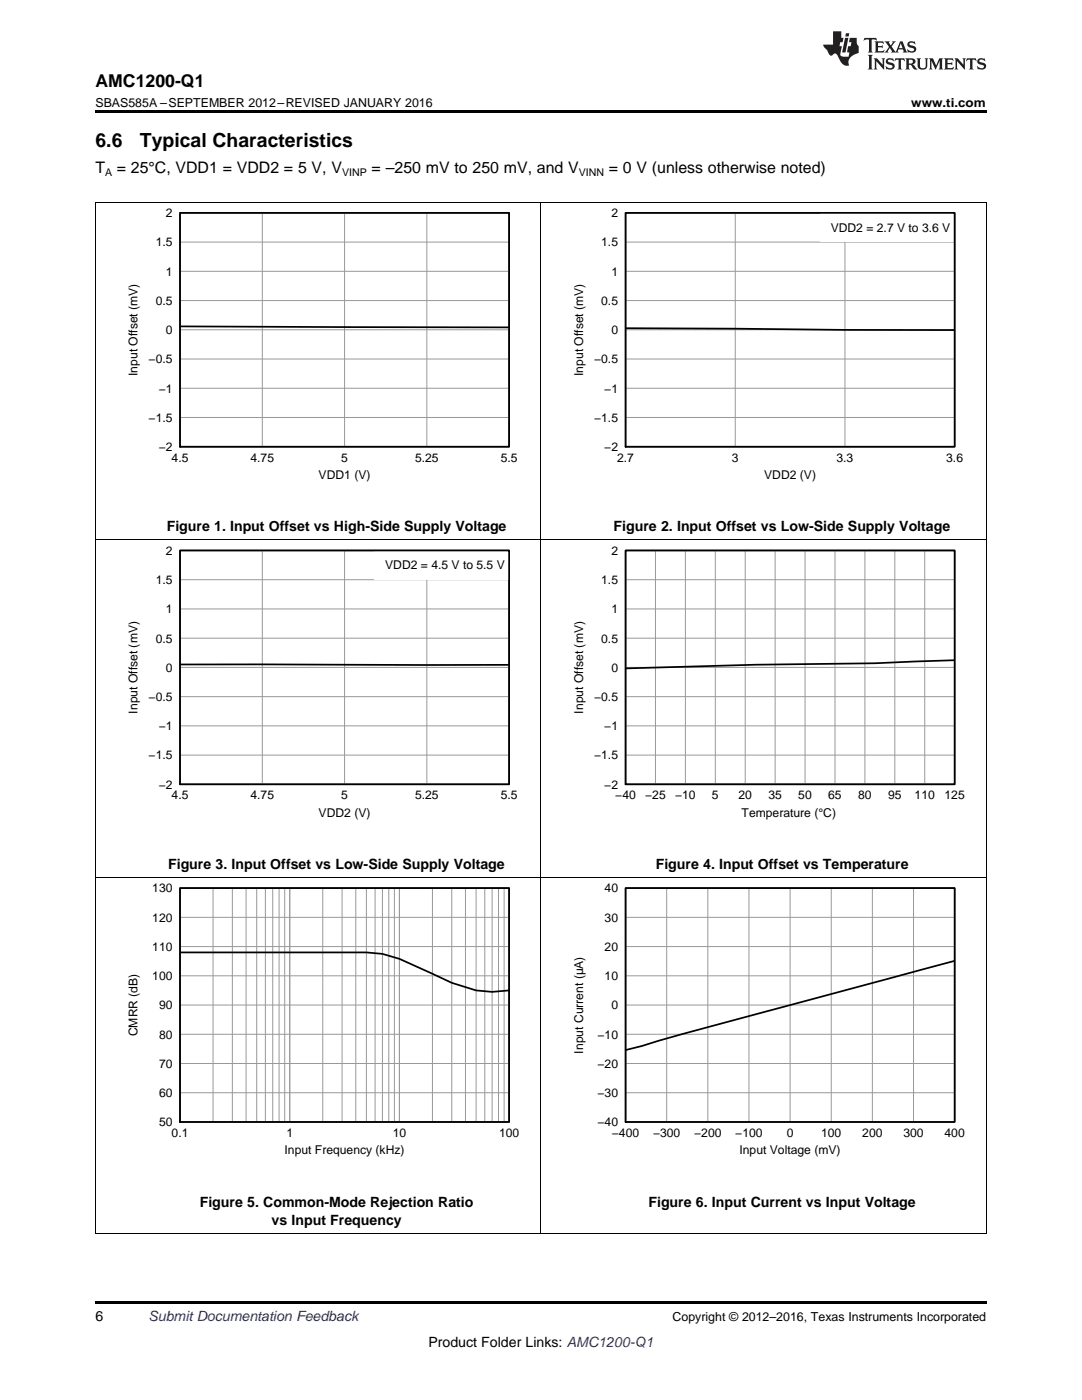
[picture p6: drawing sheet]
<svg xmlns="http://www.w3.org/2000/svg" width="216mm" height="279mm" viewBox="0 0 216 279" stroke-linecap="round" stroke-linejoin="round" font-family="sans-serif">
<path d="M19 259.7h177.8v.5h-177.8z" fill="#000"/>
<path d="M19.1 107.8v138.5M107.9 107.8v138.5M196.8 107.8v138.5M19 175.1h177.8M19 246.2h177.8" fill="none" stroke="#000" stroke-width=".2"/>
<path d="M35.9 109.9h65.7v46.6h-65.7zM35.9 177.2h65.7v46.7h-65.7zM124.8 177.2h65.7v46.7h-65.7z" fill="none" stroke="#000" stroke-width=".26"/>
<g fill="none" stroke="#999" stroke-width=".2">
<path d="M35.9 109.9h65.7v46.6h-65.7zM35.9 115.7h65.7M52.3 109.9v46.6M68.8 109.9v46.6M85.2 109.9v46.6M35.9 139h65.7M35.9 133.2h65.7M35.9 127.4h65.7M35.9 121.5h65.7M35.9 150.7h65.7M35.9 144.9h65.7M35.9 177.2h65.7v46.7h-65.7z"/>
<path d="M42.5 177.2v46.7M46.4 177.2v46.7M49.1 177.2v46.7M51.2 177.2v46.7M53 177.2v46.7M54.4 177.2v46.7M55.7 177.2v46.7M56.8 177.2v46.7M57.8 177.2v46.7M64.4 177.2v46.7M68.3 177.2v46.7M71 177.2v46.7"/>
<path d="M73.1 177.2v46.7M74.8 177.2v46.7M76.3 177.2v46.7M77.6 177.2v46.7M78.7 177.2v46.7M79.7 177.2v46.7M86.3 177.2v46.7M90.1 177.2v46.7M92.9 177.2v46.7M95 177.2v46.7M96.7 177.2v46.7M98.2 177.2v46.7"/>
<path d="M99.5 177.2v46.7M100.6 177.2v46.7M124.8 177.2h65.7v46.7h-65.7zM133 177.2v46.7M141.2 177.2v46.7M149.4 177.2v46.7M157.7 177.2v46.7M165.9 177.2v46.7M174.1 177.2v46.7M182.3 177.2v46.7M35.9 194.7h65.7M35.9 188.9h65.7"/>
<path d="M35.9 183.1h65.7M124.8 194.7h65.7M124.8 188.9h65.7M124.8 183.1h65.7M35.9 218.1h65.7M35.9 212.2h65.7M35.9 206.4h65.7M35.9 200.6h65.7M124.8 218.1h65.7M124.8 212.2h65.7M124.8 206.4h65.7M124.8 200.6h65.7"/>
</g>
<path d="M35.9 132.6l65.7 .1M35.9 177.2h65.7v46.7h-65.7zM124.8 177.2h65.7v46.7h-65.7zM35.9 190.1h37.2l3.2 .3 3.4 1 10.4 4.7 4.9 1.6 3.2 .3 3.4-.3M190.5 191.8l-54.4 14.6-8 2.3-3.3 .9" fill="none" stroke="#000" stroke-width=".35"/>
<path d="M74.7 109.9h26.9v5.8h-26.9z" fill="#fff"/>
<path d="M35.9 42.5h65.7v46.7h-65.7zM35.9 65.1l65.7 .2M124.8 65.5l65.7 .4M35.9 109.9h65.7v46.6h-65.7zM124.8 109.9h65.7v46.6h-65.7zM190.5 131.8l-15.9 .6-23.9 .3-25.9 .7" fill="none" stroke="#000" stroke-width=".35"/>
<path d="M35.9 42.5h65.7v46.7h-65.7zM124.8 42.5h65.7v46.7h-65.7zM124.8 109.9h65.7v46.6h-65.7z" fill="none" stroke="#000" stroke-width=".26"/>
<g fill="none" stroke="#999" stroke-width=".2">
<path d="M35.9 42.5h65.7v46.7h-65.7zM35.9 60h65.7M35.9 54.1h65.7M35.9 48.3h65.7M52.3 42.5v46.7M68.8 42.5v46.7M85.2 42.5v46.7M124.8 42.5h65.7v46.7h-65.7zM124.8 60h65.7M124.8 54.1h65.7M124.8 48.3h65.7M146.7 42.5v46.7"/>
<path d="M168.6 42.5v46.7M35.9 77.5h65.7M35.9 71.7h65.7M35.9 65.8h65.7M124.8 77.5h65.7M124.8 71.7h65.7M124.8 65.8h65.7M35.9 83.3h65.7M124.8 83.3h65.7M124.8 109.9h65.7v46.6h-65.7zM124.8 115.7h65.7M130.8 109.9v46.6"/>
<path d="M136.8 109.9v46.6M142.7 109.9v46.6M148.7 109.9v46.6M154.7 109.9v46.6M160.6 109.9v46.6M166.6 109.9v46.6M172.6 109.9v46.6M178.6 109.9v46.6M184.5 109.9v46.6M124.8 139h65.7M124.8 133.2h65.7M124.8 127.4h65.7"/>
<path d="M124.8 121.5h65.7M124.8 150.7h65.7M124.8 144.9h65.7"/>
</g>
<path d="M19.1 40.4v67.4M107.9 40.4v67.4M196.8 40.4v67.4M19 107.8h177.8" fill="none" stroke="#000" stroke-width=".2"/>
<path d="M163.6 42.5h26.9v5.8h-26.9z" fill="#fff"/>
<path d="M124.8 42.5h65.7v46.7h-65.7z" fill="none" stroke="#000" stroke-width=".35"/>
<path d="M19 40.4h177.8" fill="none" stroke="#000" stroke-width=".2"/>
<path d="M19 22h177.8v.5h-177.8z" fill="#000"/>
<g fill="#231f20">
<path d="M172.5 7.6l-.1 .5 .4-.2h.6v.1v2.1l-.2 .4h.9l-.2-.4v-2.1l.1-.1h.5l.5 .2-.2-.5zM174.5 8.3l.2 .3v1.5l-.2 .4h1.8l.2-.6a1.04 1.04 0 0 1-1.3 .2v-.7h.6l.3 .2v-.6l-.3 .2h-.6v-.6l.8-.1 .4 .3-.2-.5zM176.5 8.3l.9 1.1-.9 1.1h.8l-.2-.2 .4-.7 .5 .7-.2 .2h1.5l-.2-.2 .2-.4h.9l.1 .4-.2 .2h1l-.3-.3-.7-1.9h-.5l-.9 2-.8-1 .9-1h-.8l.1 .3-.4 .5-.3-.6 .1-.2zM179.7 8.6l.4 1h-.7zM181.3 8.4a.63 .63 0 0 0-.2 .7 .63 .63 0 0 0 .6 .4l.6 .2 .1 .2a.75 .75 0 0 1-.7 .4 .75 .75 0 0 1-.6-.5l.1 .7 .1-.1a1.11 1.11 0 0 0 1.5-.6 1.13 1.13 0 0 0-1.2-.8l-.1-.4a1.04 1.04 0 0 1 1.2 .2l-.2-.5-.2 .1-.4-.2zM173.2 10.9l.2 .4v2.2l-.2 .4h1l-.3-.4v-2.2l.3-.4zM174.3 11.6l.3 .4v1.5l-.3 .4h.8l-.2-.4v-1.3l1.5 1.7v-1.9l.2-.4h-.7l.2 .4v.9l-1.1-1.3zM177 11.8a.62 .62 0 0 0-.2 .7 .62 .62 0 0 0 .6 .4l.6 .1 .1 .3a.76 .76 0 0 1-.7 .3 .76 .76 0 0 1-.7-.4l.2 .7 .1-.1a1.11 1.11 0 0 0 1.5-.6 1.13 1.13 0 0 0-1.2-.8l-.1-.4a1.04 1.04 0 0 1 1.2 .2l-.2-.6-.2 .1-.5-.1zM178.7 11.6l-.2 .6a.61 .61 0 0 1 .8-.3v1.6l-.2 .4h.9l-.2-.4v-1.6a.63 .63 0 0 1 .7 .3l-.1-.6zM180.6 11.6l.3 .4v1.5l-.3 .4h1l-.2-.2-.1-.8 .6 .2a.76 .76 0 0 0 1.2 .7l-1-1a.58 .58 0 0 0 .6-.5 .58 .58 0 0 0-.5-.6zM181.4 11.9h.1a.45 .45 0 0 1 .5 .1 .45 .45 0 0 1 .1 .5l-.8 .2zM182.9 11.6l.2 .2a2.17 2.17 0 0 0 .3 1.9 .99 .99 0 0 0 1.6-.6v-1.1l.2-.4h-.7l.2 .2a1.92 1.92 0 0 1-.2 1.8 .6 .6 0 0 1-.9-.5v-1.1l.2-.4zM185.4 11.6l.2 .4v1.5l-.2 .4h.7l-.2-.4v-1.4l.8 1.8 .8-1.8v1.4l-.2 .4h.9l-.2-.4v-1.5l.2-.4h-.8l-.6 1.5-.6-1.5zM188.4 11.6l.2 .4v1.5l-.2 .4h1.8l.1-.6a1.04 1.04 0 0 1-1.2 .1v-.6h.5l.4 .2v-.6l-.4 .2h-.5v-.7h.8l.3 .3-.1-.6zM190.5 11.6l.2 .4v1.5l-.2 .4h.7l-.2-.4v-1.3l1.5 1.7v-1.9l.2-.4h-.7l.2 .4v.9l-1.1-1.3zM192.9 11.6l-.1 .6a.61 .61 0 0 1 .7-.3l.1 1.6-.3 .4h1l-.3-.4 .1-1.6a.63 .63 0 0 1 .7 .3l-.1-.6zM195.2 11.8a.62 .62 0 0 0-.2 .7 .62 .62 0 0 0 .6 .4l.6 .1 .1 .3a.76 .76 0 0 1-.7 .3 .76 .76 0 0 1-.6-.4l.1 .7 .1-.1a1.11 1.11 0 0 0 1.6-.6 1.13 1.13 0 0 0-1.3-.8l-.1-.4a1.04 1.04 0 0 1 1.2 .2l-.1-.6-.2 .1-.5-.1z"/>
<path d="M166.2 6.3v2.6h-1.9v.4l.8 .9a.91 .91 0 0 0 1 .8 .56 .56 0 0 1 .5-.3 .56 .56 0 0 1 .5 .3l.4 .8a1.53 1.53 0 0 0 1.9 1.2 1.54 1.54 0 0 1 1-2.1l.9-.3v-1.4a1.52 1.52 0 0 1-.4-1.6h-1.3l-.2 .8h.5l-.2 .8h-.5l-.1 1v.2l.4 .1-.2 .8a1.93 1.93 0 0 1-1.6-.3l.3-1.8h-.5l.2-.8h.4l.2-.8h-.4v-1.3zM168.6 7.6l-.6 2.9h.7l.6-2.9zM168.8 6.6l-.1 .7h.6l.2-.7z"/>
</g>
<g font-size="3.9">
<text x="19" y="29.3">6.6</text>
<text x="27.9" y="29.3">Typical Characteristics</text>
</g>
<text font-size="3.5" x="19" y="17.3">AMC1200-Q1</text>
<g font-size="3.2">
<text x="19" y="34.4">T</text>
<text x="23.3" y="34.4">= 25°C, VDD1 = VDD2 = 5 V, V</text>
<text x="74.2" y="34.4">= –250 mV to 250 mV, and V</text>
<text x="121.5" y="34.4">= 0 V (unless otherwise noted)</text>
</g>
<g font-size="2.8">
<text x="33.3" y="106">Figure 1. Input Offset vs High-Side Supply Voltage</text>
<text x="122.4" y="106">Figure 2. Input Offset vs Low-Side Supply Voltage</text>
<text x="33.5" y="173.4">Figure 3. Input Offset vs Low-Side Supply Voltage</text>
<text x="130.8" y="173.4">Figure 4. Input Offset vs Temperature</text>
<text x="39.9" y="240.8">Figure 5. Common-Mode Rejection Ratio</text>
<text x="54.2" y="244.5">vs Input Frequency</text>
<text x="129.4" y="240.8">Figure 6. Input Current vs Input Voltage</text>
<text x="19" y="263.6">6</text>
<text x="85.5" y="268.9">Product Folder Links: AMC1200-Q1</text>
</g>
<text font-size="2.8" fill="#0000c8" x="29.6" y="263.6">Submit Documentation Feedback</text>
<g font-size="2.5">
<text x="19" y="21.4">SBAS585A –SEPTEMBER 2012–REVISED JANUARY 2016</text>
<text x="181.8" y="21.4">www.ti.com</text>
<text x="134.2" y="263.6">Copyright © 2012–2016, Texas Instruments Incorporated</text>
</g>
<g font-size="2.4">
<text x="33.1" y="43.4">2</text>
<text x="122" y="43.4">2</text>
<text x="165.8" y="46.3">VDD2 = 2.7 V to 3.6 V</text>
<text x="31.1" y="49.2">1.5</text>
<text x="120" y="49.2">1.5</text>
<text x="33.1" y="55">1</text>
<text x="122" y="55">1</text>
<text x="31.1" y="60.9">0.5</text>
<text x="120" y="60.9">0.5</text>
<text x="33.1" y="66.7">0</text>
<text x="122" y="66.7">0</text>
<text x="27.5" y="75" transform="rotate(-90 27.5 75)">Input Offset (mV)</text>
<text x="29.7" y="72.5">−0.5</text>
<text x="116.4" y="75" transform="rotate(-90 116.4 75)">Input Offset (mV)</text>
<text x="118.6" y="72.5">−0.5</text>
<text x="31.7" y="78.4">−1</text>
<text x="120.6" y="78.4">−1</text>
<text x="29.7" y="84.2">−1.5</text>
<text x="118.6" y="84.2">−1.5</text>
<text x="31.7" y="90">−2</text>
<text x="34.2" y="92.1">4.5</text>
<text x="50" y="92.1">4.75</text>
<text x="63.6" y="95.6">VDD1 (V)</text>
<text x="68.1" y="92.1">5</text>
<text x="82.8" y="92.1">5.25</text>
<text x="99.9" y="92.1">5.5</text>
<text x="120.6" y="90">−2</text>
<text x="123.1" y="92.1">2.7</text>
<text x="146" y="92.1">3</text>
<text x="152.5" y="95.6">VDD2 (V)</text>
<text x="166.9" y="92.1">3.3</text>
<text x="188.8" y="92.1">3.6</text>
<text x="33.1" y="110.7">2</text>
<text x="76.9" y="113.6">VDD2 = 4.5 V to 5.5 V</text>
<text x="122" y="110.7">2</text>
<text x="31.1" y="116.6">1.5</text>
<text x="120" y="116.6">1.5</text>
<text x="33.1" y="122.4">1</text>
<text x="122" y="122.4">1</text>
<text x="31.1" y="128.2">0.5</text>
<text x="120" y="128.2">0.5</text>
<text x="33.1" y="134.1">0</text>
<text x="122" y="134.1">0</text>
<text x="27.5" y="142.4" transform="rotate(-90 27.5 142.4)">Input Offset (mV)</text>
<text x="29.7" y="139.9">−0.5</text>
<text x="116.4" y="142.4" transform="rotate(-90 116.4 142.4)">Input Offset (mV)</text>
<text x="118.6" y="139.9">−0.5</text>
<text x="31.7" y="145.7">−1</text>
<text x="120.6" y="145.7">−1</text>
<text x="29.7" y="151.6">−1.5</text>
<text x="118.6" y="151.6">−1.5</text>
<text x="31.7" y="157.4">−2</text>
<text x="34.2" y="159.5">4.5</text>
<text x="50" y="159.5">4.75</text>
<text x="68.1" y="159.5">5</text>
<text x="82.8" y="159.5">5.25</text>
<text x="99.9" y="159.5">5.5</text>
<text x="120.6" y="157.4">−2</text>
<text x="122.8" y="159.5">−40</text>
<text x="128.7" y="159.5">−25</text>
<text x="134.7" y="159.5">−10</text>
<text x="142.1" y="159.5">5</text>
<text x="147.4" y="159.5">20</text>
<text x="153.3" y="159.5">35</text>
<text x="159.3" y="159.5">50</text>
<text x="165.3" y="159.5">65</text>
<text x="171.2" y="159.5">80</text>
<text x="177.2" y="159.5">95</text>
<text x="182.5" y="159.5">110</text>
<text x="188.5" y="159.5">125</text>
<text x="63.6" y="163">VDD2 (V)</text>
<text x="148" y="163">Temperature (°C)</text>
<text x="30.4" y="178.1">130</text>
<text x="120.6" y="178.1">40</text>
<text x="30.4" y="183.9">120</text>
<text x="120.6" y="183.9">30</text>
<text x="30.4" y="189.8">110</text>
<text x="120.6" y="189.8">20</text>
<text x="30.4" y="195.6">100</text>
<text x="120.6" y="195.6">10</text>
<text x="31.7" y="201.4">90</text>
<text x="122" y="201.4">0</text>
<text x="27.5" y="206.8" transform="rotate(-90 27.5 206.8)">CMRR (dB)</text>
<text x="31.7" y="207.3">80</text>
<text x="119.2" y="207.3">−10</text>
<text x="31.7" y="213.1">70</text>
<text x="116.4" y="210.3" transform="rotate(-90 116.4 210.3)">Input Current (µA)</text>
<text x="119.2" y="213.1">−20</text>
<text x="31.7" y="218.9">60</text>
<text x="119.2" y="218.9">−30</text>
<text x="31.7" y="224.8">50</text>
<text x="34.2" y="226.9">0.1</text>
<text x="57.1" y="226.9">1</text>
<text x="78.4" y="226.9">10</text>
<text x="99.6" y="226.9">100</text>
<text x="119.2" y="224.8">−40</text>
<text x="122.1" y="226.9">−400</text>
<text x="130.3" y="226.9">−300</text>
<text x="138.5" y="226.9">−200</text>
<text x="146.7" y="226.9">−100</text>
<text x="157" y="226.9">0</text>
<text x="163.8" y="226.9">100</text>
<text x="172.1" y="226.9">200</text>
<text x="180.3" y="226.9">300</text>
<text x="188.5" y="226.9">400</text>
<text x="56.8" y="230.4">Input Frequency (kHz)</text>
<text x="147.6" y="230.4">Input Voltage (mV)</text>
</g>
<g font-size="2.1">
<text x="21" y="35.1">A</text>
<text x="68.3" y="35.1">VINP</text>
<text x="115.5" y="35.1">VINN</text>
</g>
</svg>
